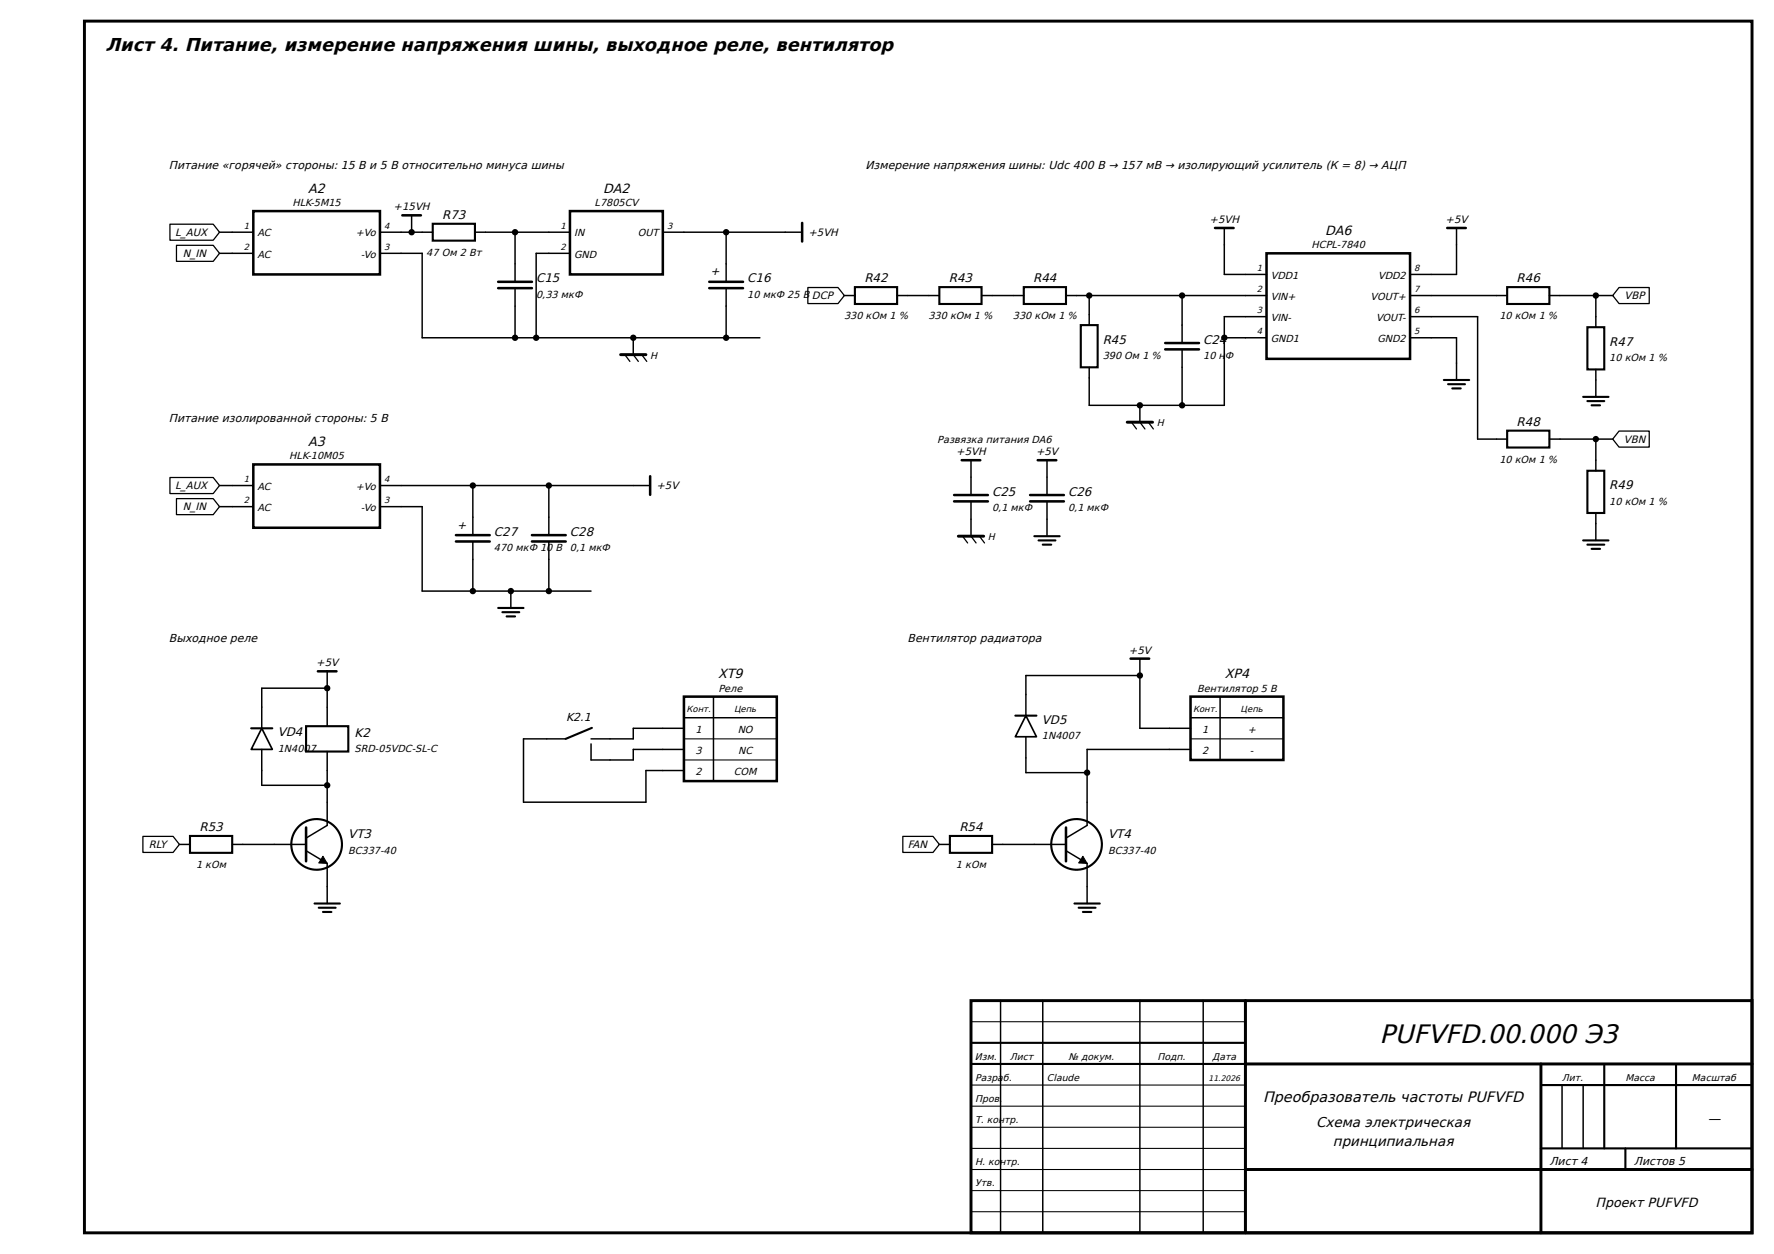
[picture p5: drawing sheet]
<svg xmlns="http://www.w3.org/2000/svg" width="420mm" height="297mm" viewBox="0 0 420 297" stroke-linecap="round" stroke-linejoin="round" font-family="sans-serif">
<path d="M20 5h395v287h-395zM230 237h185v55h-185z" fill="none" stroke="#000" stroke-width=".7" stroke-linecap="butt"/>
<g fill="none" stroke="#000" stroke-width=".35">
<path d="M52 55h8M90 55h12.5M97.5 51v4M112.5 55h22.5M122 55v11.8M157 55h33M172 55v11.8M290 54v11h10M345 54v11h-11M52 60h8M90 60h10v20h80M122 68.3v11.7"/>
<path d="M135 60h-8v20M150 80v4M172 68.3v11.7M200 70h2.5M212.5 70h10M232.5 70h10M252.5 70h47.5M258 70v7M280 70v11.2M290 80h10M300 75h-10v21h-32v-9M334 80h11v10"/>
<path d="M334 70h23M334 75h16v29h7M367 70h15M378 70v7.5M270 96v4M280 82.7v13.3M378 87.5v6.5M52 115h8M52 120h8M90 120h10v20h40M90 115h64M112 115v11.7"/>
<path d="M130 115v11.7M230 109v8.2M230 118.7v8.3M248 109v8.2M248 118.7v8.3M367 104h15M378 104v7.5M112 128.2v11.8M121 140v4M130 128.2v11.8M378 121.5v6.5M77.5 159v13"/>
<path d="M270 156v16.5h12M270 160h-27v9.5M62 177.5v8.5h15.5M77.5 178v17.5l-5 3M77.5 163h-15.5v9.5M134 175h-10v15h29v-7.5h9M140 176.2v3.8h10v-2.5h12M162 172.5h-12v2.5h-10M162 170h22M169 165v20M243 174.5v8.5h14.5M282 170h22"/>
<path d="M282 177.5h-24.5v18l-5 3M289 165v15M42.5 200h2.5M55 200h17.5M222.5 200h2.5M235 200h17.5M72.5 201.5l5 3v9.5M252.5 201.5l5 3v9.5M237 237v55M247 237v55M270 237v55M285 237v55"/>
<path d="M370 257v15M375 257v15"/>
</g>
<g fill="none" stroke="#000" stroke-width=".5">
<path d="M102.5 53h10v4h-10zM202.5 68h10v4h-10zM222.5 68h10v4h-10zM242.5 68h10v4h-10zM256 77h4v10h-4zM357 68h10v4h-10zM376 77.5h4v10h-4zM342 90h6M343 91h4M344 92h2M375 94h6M376 95h4"/>
<path d="M377 96h2M357 102h10v4h-10zM376 111.5h4v10h-4zM245 127h6M246 128h4M247 129h2M375 128h6M376 129h4M377 130h2M118 144h6M119 145h4M120 146h2"/>
<path d="M59.5 172.5h5M72.5 172h10v6h-10zM140.2 172.4l-6.2 2.6M240.5 169.5h5M45 198h10v4h-10zM225 198h10v4h-10zM74.5 214h6M75.5 215h4M76.5 216h2M254.5 214h6M255.5 215h4M256.5 216h2"/>
<path d="M295 237v55M230 247h65M230 252h65M365 257h50M380 252v20M397 252v20M365 272h50M385 272v5"/>
<circle cx="75" cy="200" r="6"/>
<circle cx="255" cy="200" r="6"/>
</g>
<path d="M147 84h6M267 100h6M227 127h6M295 237v55M295 252h120M365 252v40M295 277h120" fill="none" stroke="#000" stroke-width=".7"/>
<path d="M162 175h22M162 180h22M282 175h22M230 242h65M230 257h65M230 262h65M230 267h65M230 272h65M230 277h65M230 282h65M230 287h65" fill="none" stroke="#000" stroke-width=".25"/>
<g fill="none" stroke="#000" stroke-width=".6">
<path d="M60 50h30v15h-30zM95.3 51h4.4M135 50h22v15h-22zM190 52.8v4.4M287.8 54h4.4M342.8 54h4.4M118 66.8h8M118 68.3h8M168 66.8h8M168 68.3h8M300 60h34v25h-34zM276 81.2h8"/>
<path d="M276 82.7h8M60 110h30v15h-30zM154 112.8v4.4M226 117.2h8M226 118.7h8M227.8 109h4.4M244 117.2h8M244 118.7h8M245.8 109h4.4M108 126.7h8M108 128.2h8M126 126.7h8"/>
<path d="M126 128.2h8M75.3 159h4.4M267.8 156h4.4M162 165h22v20h-22zM282 165h22v15h-22zM72.5 196v8M252.5 196v8"/>
</g>
<g fill="none" stroke="#000" stroke-width=".3">
<path d="M40.2 53.1h10.3l1.5 1.9-1.5 1.9h-10.3zM41.8 58.1h8.7l1.5 1.9-1.5 1.9h-8.7zM191.3 68.1h7.2l1.5 1.9-1.5 1.9h-7.2zM383.5 68.1h7.1v3.8h-7.1l-1.5-1.9zM148 84l1.2 1.6M150 84l1.2 1.6M152 84l1.2 1.6M268 100l1.2 1.6M270 100l1.2 1.6M272 100l1.2 1.6M40.2 113.1h10.3l1.5 1.9-1.5 1.9h-10.3zM41.8 118.1h8.7l1.5 1.9-1.5 1.9h-8.7z"/>
<path d="M383.5 102.1h7.1v3.8h-7.1l-1.5-1.9zM228 127l1.2 1.6M230 127l1.2 1.6M232 127l1.2 1.6M33.8 198.1h7.2l1.5 1.9-1.5 1.9h-7.2zM213.8 198.1h7.2l1.5 1.9-1.5 1.9h-7.2z"/>
</g>
<g fill="#000">
<path d="M76.5 202.8l1 1.7-2-.1zM256.5 202.8l1 1.7-2-.1z"/>
<circle cx="97.5" cy="55" r=".75"/>
<circle cx="122" cy="55" r=".75"/>
<circle cx="172" cy="55" r=".75"/>
<circle cx="122" cy="80" r=".75"/>
<circle cx="127" cy="80" r=".75"/>
<circle cx="150" cy="80" r=".75"/>
<circle cx="172" cy="80" r=".75"/>
<circle cx="258" cy="70" r=".75"/>
<circle cx="280" cy="70" r=".75"/>
<circle cx="290" cy="80" r=".75"/>
<circle cx="378" cy="70" r=".75"/>
<circle cx="270" cy="96" r=".75"/>
<circle cx="280" cy="96" r=".75"/>
<circle cx="112" cy="115" r=".75"/>
<circle cx="130" cy="115" r=".75"/>
<circle cx="378" cy="104" r=".75"/>
<circle cx="112" cy="140" r=".75"/>
<circle cx="121" cy="140" r=".75"/>
<circle cx="130" cy="140" r=".75"/>
<circle cx="270" cy="160" r=".75"/>
<circle cx="77.5" cy="163" r=".75"/>
<circle cx="77.5" cy="186" r=".75"/>
<circle cx="257.5" cy="183" r=".75"/>
</g>
<path d="M76.5 202.8l1 1.7-2-.1zM256.5 202.8l1 1.7-2-.1z" fill="none" stroke="#000" stroke-width=".24"/>
<path d="M62 172.5l2.5 5h-5zM243 169.5l2.5 5h-5z" fill="none" stroke="#000" stroke-width=".4"/>
<text font-size="6.2" x="326.8" y="247">PUFVFD.00.000 Э3</text>
<text font-size="4.3" x="25" y="12">Лист 4. Питание, измерение напряжения шины, выходное реле, вентилятор</text>
<text font-size="3.5" x="299.2" y="261">Преобразователь частоты PUFVFD</text>
<g font-size="3.3">
<text x="311.7" y="267">Схема электрическая</text>
<text x="315.7" y="271.5">принципиальная</text>
</g>
<g font-size="3.1">
<text x="73" y="45.6">A2</text>
<text x="142.9" y="45.6">DA2</text>
<text x="313.9" y="55.6">DA6</text>
<text x="73" y="105.6">A3</text>
<text x="170.1" y="160.6">XT9</text>
<text x="290.1" y="160.6">XP4</text>
<text x="404.5" y="266">—</text>
<text x="377.9" y="286">Проект PUFVFD</text>
</g>
<g font-size="2.9">
<text x="104.7" y="51.8">R73</text>
<text x="127" y="66.9">C15</text>
<text x="177" y="66.9">C16</text>
<text x="204.7" y="66.8">R42</text>
<text x="224.7" y="66.8">R43</text>
<text x="244.7" y="66.8">R44</text>
<text x="359.2" y="66.8">R46</text>
<text x="261.2" y="81.4">R45</text>
<text x="285" y="81.4">C24</text>
<text x="381.2" y="81.9">R47</text>
<text x="359.2" y="100.8">R48</text>
<text x="235" y="117.4">C25</text>
<text x="253" y="117.4">C26</text>
<text x="381.2" y="115.9">R49</text>
<text x="117" y="126.9">C27</text>
<text x="135" y="126.9">C28</text>
<text x="246.8" y="171.4">VD5</text>
<text x="65.8" y="174.4">VD4</text>
<text x="84" y="174.5">K2</text>
<text x="47.2" y="196.8">R53</text>
<text x="227.2" y="196.8">R54</text>
<text x="82.5" y="198.5">VT3</text>
<text x="262.5" y="198.5">VT4</text>
</g>
<g font-size="2.7">
<text x="40" y="40">Питание «горячей» стороны: 15 В и 5 В относительно минуса шины</text>
<text x="205" y="40">Измерение напряжения шины: Udc 400 В → 157 мВ → изолирующий усилитель (К = 8) → АЦП</text>
<text x="168.3" y="65.2">+</text>
<text x="40" y="100">Питание изолированной стороны: 5 В</text>
<text x="108.3" y="125.2">+</text>
<text x="40" y="152">Выходное реле</text>
<text x="215" y="152">Вентилятор радиатора</text>
<text x="134.1" y="170.8">K2.1</text>
<text x="367" y="276">Лист 4</text>
<text x="387" y="276">Листов 5</text>
</g>
<g font-size="2.5">
<text x="93.2" y="49.8">+15VH</text>
<text x="286.5" y="52.8">+5VH</text>
<text x="342.4" y="52.8">+5V</text>
<text x="41.5" y="55.9">L_AUX</text>
<text x="191.5" y="55.9">+5VH</text>
<text x="43.3" y="60.9">N_IN</text>
<text x="192.3" y="70.9">DCP</text>
<text x="384.8" y="70.9">VBP</text>
<text x="226.5" y="107.8">+5VH</text>
<text x="245.4" y="107.8">+5V</text>
<text x="384.6" y="104.9">VBN</text>
<text x="41.5" y="115.9">L_AUX</text>
<text x="155.5" y="115.9">+5V</text>
<text x="43.3" y="120.9">N_IN</text>
<text x="267.4" y="154.8">+5V</text>
<text x="74.9" y="157.8">+5V</text>
<text x="35.3" y="200.9">RLY</text>
<text x="215" y="200.9">FAN</text>
</g>
<g font-size="2.4">
<text x="69.3" y="48.8">HLK-5M15</text>
<text x="140.8" y="48.8">L7805CV</text>
<text x="61" y="56">AC</text>
<text x="84.3" y="56">+Vo</text>
<text x="136" y="56">IN</text>
<text x="151.1" y="56">OUT</text>
<text x="310.7" y="58.8">HCPL-7840</text>
<text x="61" y="61">AC</text>
<text x="85.5" y="61">-Vo</text>
<text x="101" y="60.6">47 Ом 2 Вт</text>
<text x="136" y="61">GND</text>
<text x="301" y="66">VDD1</text>
<text x="326.4" y="66">VDD2</text>
<text x="127" y="70.5">0,33 мкФ</text>
<text x="177" y="70.5">10 мкФ 25 В</text>
<text x="301" y="71">VIN+</text>
<text x="324.6" y="71">VOUT+</text>
<text x="199.9" y="75.6">330 кОм 1 %</text>
<text x="219.9" y="75.6">330 кОм 1 %</text>
<text x="239.9" y="75.6">330 кОм 1 %</text>
<text x="301" y="76">VIN-</text>
<text x="325.9" y="76">VOUT-</text>
<text x="355.1" y="75.6">10 кОм 1 %</text>
<text x="301" y="81">GND1</text>
<text x="326.3" y="81">GND2</text>
<text x="261.2" y="85">390 Ом 1 %</text>
<text x="285" y="85">10 н</text>
<text x="290.2" y="85">Ф</text>
<text x="381.2" y="85.5">10 кОм 1 %</text>
<text x="222" y="105">Развязка питания DA6</text>
<text x="68.5" y="108.8">HLK-10M05</text>
<text x="355.1" y="109.6">10 кОм 1 %</text>
<text x="61" y="116">AC</text>
<text x="84.3" y="116">+Vo</text>
<text x="381.2" y="119.5">10 кОм 1 %</text>
<text x="61" y="121">AC</text>
<text x="85.5" y="121">-Vo</text>
<text x="235" y="121">0,1 мкФ</text>
<text x="253" y="121">0,1 мкФ</text>
<text x="117" y="130.5">470 мкФ 10 В</text>
<text x="135" y="130.5">0,1 мкФ</text>
<text x="170.2" y="163.8">Реле</text>
<text x="283.6" y="163.8">Вентилятор 5 В</text>
<text x="164.8" y="173.5">1</text>
<text x="174.7" y="173.5">NO</text>
<text x="284.8" y="173.5">1</text>
<text x="295.5" y="173.5">+</text>
<text x="65.8" y="178">1N4007</text>
<text x="84" y="178">SRD-05VDC-SL-C</text>
<text x="164.8" y="178.5">3</text>
<text x="174.8" y="178.5">NC</text>
<text x="246.8" y="175">1N4007</text>
<text x="284.8" y="178.5">2</text>
<text x="296.1" y="178.5">-</text>
<text x="164.8" y="183.5">2</text>
<text x="173.8" y="183.5">COM</text>
<text x="82.5" y="202.2">BC337-40</text>
<text x="262.5" y="202.2">BC337-40</text>
<text x="46.4" y="205.6">1 кОм</text>
<text x="226.4" y="205.6">1 кОм</text>
</g>
<g font-size="2.3">
<text x="154" y="85">H</text>
<text x="274" y="101">H</text>
<text x="234" y="128">H</text>
<text x="230.9" y="251">Изм.</text>
<text x="239.2" y="251">Лист</text>
<text x="253.1" y="251">№ докум.</text>
<text x="274.2" y="251">Подп.</text>
<text x="287.2" y="251">Дата</text>
<text x="231" y="256">Разра</text>
<text x="237.6" y="256">б.</text>
<text x="248" y="256">Claude</text>
<text x="370" y="256">Лит.</text>
<text x="385" y="256">Масса</text>
<text x="400.8" y="256">Масштаб</text>
<text x="231" y="261">Пров.</text>
<text x="231" y="266">Т. контр.</text>
<text x="231" y="276">Н. контр.</text>
<text x="231" y="281">Утв.</text>
</g>
<g font-size="2.1">
<text x="57.7" y="54.2">1</text>
<text x="57.7" y="59.2">2</text>
<text x="91" y="54.2">4</text>
<text x="91" y="59.2">3</text>
<text x="132.7" y="54.2">1</text>
<text x="132.7" y="59.2">2</text>
<text x="158" y="54.2">3</text>
<text x="297.7" y="64.2">1</text>
<text x="335" y="64.2">8</text>
<text x="297.7" y="69.2">2</text>
<text x="335" y="69.2">7</text>
<text x="297.7" y="74.2">3</text>
<text x="335" y="74.2">6</text>
<text x="297.7" y="79.2">4</text>
<text x="335" y="79.2">5</text>
<text x="57.7" y="114.2">1</text>
<text x="57.7" y="119.2">2</text>
<text x="91" y="114.2">4</text>
<text x="91" y="119.2">3</text>
<text x="162.6" y="168.6">Конт.</text>
<text x="173.9" y="168.6">Цепь</text>
<text x="282.6" y="168.6">Конт.</text>
<text x="293.9" y="168.6">Цепь</text>
</g>
<text font-size="1.9" x="286.3" y="256">11.2026</text>
</svg>
